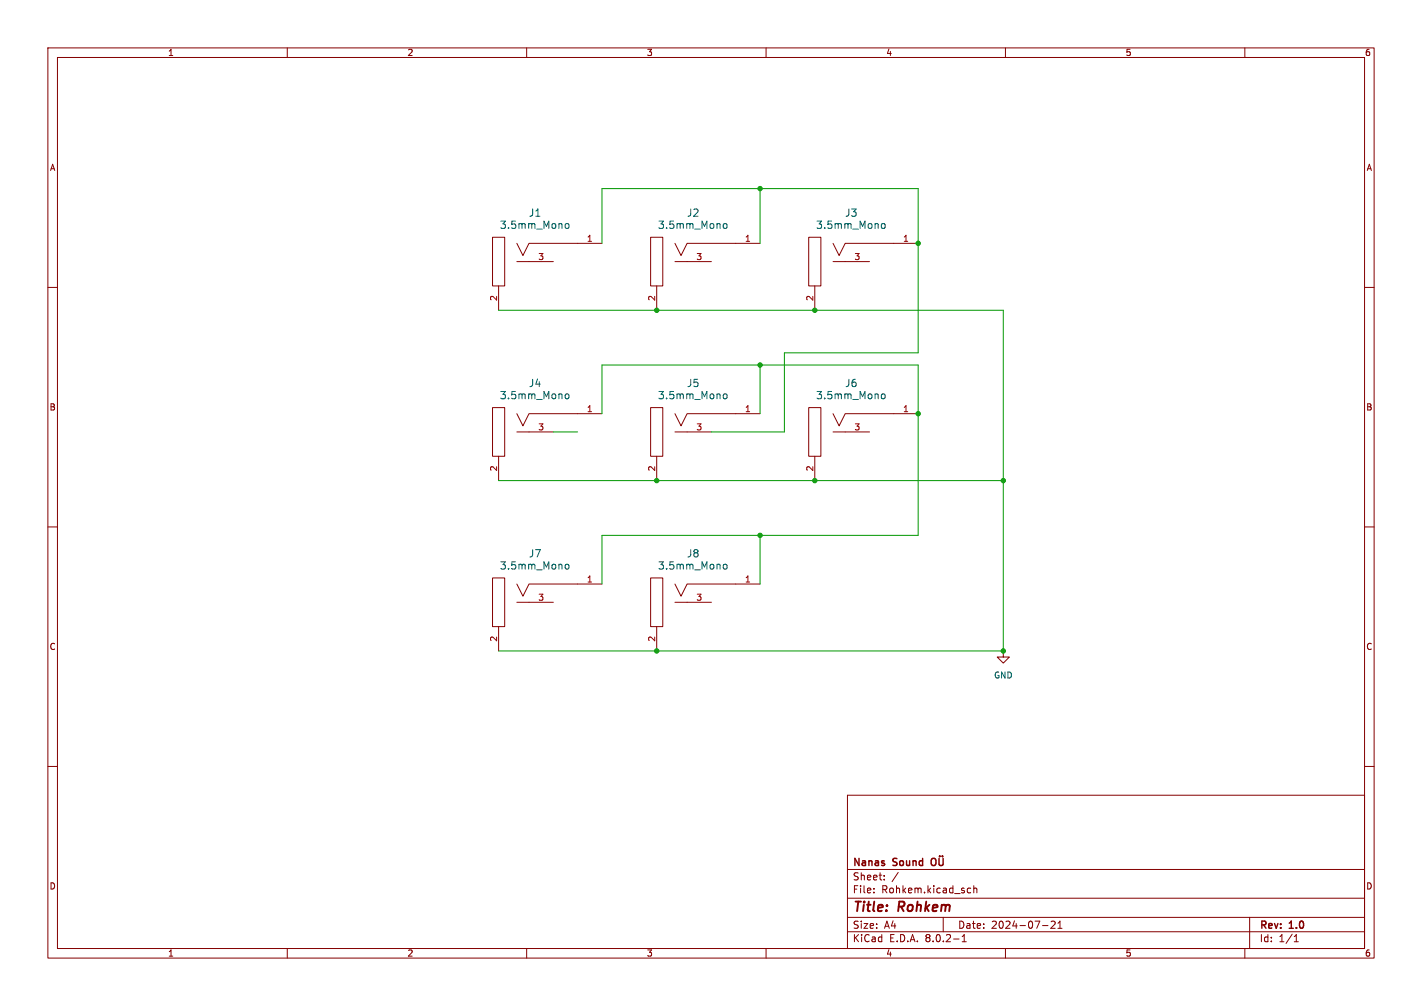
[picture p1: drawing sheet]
<svg xmlns="http://www.w3.org/2000/svg" width="297mm" height="210mm" viewBox="0 0 297 210" stroke-linecap="round" stroke-linejoin="round" font-family="sans-serif">
<g fill="none" stroke="#840000" stroke-width=".21">
<path d="M10 10h277v190h-277zM12 12h273v186h-273zM60 10v2M110 10v2M160 10v2M210 10v2M260 10v2M10 60h2M102.9 49.5h2.5v10.2h-2.5zM104.1 59.7v5.1M107.9 50.8l1.3 2.5 1.3-2.5h15.2M107.9 54.6h7.7"/>
<path d="M135.9 49.5h2.5v10.2h-2.5zM137.2 59.7v5.1M141 50.8l1.2 2.5 1.3-2.5h15.2M141 54.6h7.6M168.9 49.5h2.5v10.2h-2.5zM170.2 59.7v5.1M174 50.8l1.3 2.5 1.2-2.5h15.3M174 54.6h7.6M285 60h2M102.9 85.1h2.5v10.2h-2.5zM104.1 95.3v5M107.9 86.4l1.3 2.5 1.3-2.5h15.2"/>
<path d="M107.9 90.2h7.7M135.9 85.1h2.5v10.2h-2.5zM137.2 95.3v5M141 86.4l1.2 2.5 1.3-2.5h15.2M141 90.2h7.6M168.9 85.1h2.5v10.2h-2.5zM170.2 95.3v5M174 86.4l1.3 2.5 1.2-2.5h15.3M174 90.2h7.6M10 110h2M285 110h2M102.9 120.7h2.5v10.1h-2.5z"/>
<path d="M104.1 130.8v5.1M107.9 121.9l1.3 2.6 1.3-2.6h15.2M107.9 125.7h7.7M135.9 120.7h2.5v10.1h-2.5zM137.2 130.8v5.1M141 121.9l1.2 2.6 1.3-2.6h15.2M141 125.7h7.6M209.5 135.9v1.3h1.3l-1.3 1.2-1.2-1.2h1.2M209.5 135.9h.1M10 160h2M285 160h2M177 166h108v32h-108z"/>
<path d="M60 198v2M110 198v2M160 198v2M177 194.5h108M177 191.5h108M177 187.5h108M177 181.5h108M182.5 186.3v.1M182.5 185.5v.1M184.7 183.6v.1M184.7 182.8v.1M187.6 182.1l-1.3 2"/>
<path d="M197 191.5v3M199.2 196h1.1M201 196.6h.8M201 195.5l.4-.4v1.5M202.3 185.4l.4 .1M202.7 186.3l-.4 .1M203.4 185.5l.2-.1 .4 .1v.9M203.4 184.9v1.5M210 198v2M217.7 193.2h1.2M219.5 192.4l.6-.1 .3 .4-.9 1.1h.9M221 193.8h.8"/>
<path d="M221 192.7l.4-.4v1.5M260 198v2M261 191.5v6.5M270.3 196.6h.9M270.3 195.5l.4-.4v1.5"/>
</g>
<path d="M194.6 179.4l.2-.2a.5 .5 0 0 1 .7 .5v.5a.5 .5 0 0 1-.5 .5 .5 .5 0 0 1-.5-.5zM196.1 179.2v1.2l.3 .3 .4-.1 .2-.2v-1.2M196.3 178.7v.1M196.8 178.7v.1" fill="none" stroke="#840000" stroke-width=".3"/>
<path d="M118.2 46.7h.3l.3 .3v.4l-.3 .3-.3-.1-.2-.2zM151.2 46.7h.4l.3 .3v.4l-.3 .3-.4-.1-.1-.2zM184.2 46.7h.4l.3 .3v.4l-.3 .3-.4-.1-.1-.2zM118.2 82.3l.3-.1 .3 .3v.5l-.3 .2h-.3l-.2-.2zM151.2 82.3l.4-.1 .3 .3v.5l-.3 .2h-.4l-.1-.2zM184.2 82.3l.4-.1 .3 .3v.5l-.3 .2h-.4l-.1-.2zM118.2 117.9l.3-.1 .3 .3v.4l-.3 .3-.3-.1-.2-.2zM151.2 117.9l.4-.1 .3 .3v.4l-.3 .3-.4-.1-.1-.2z" fill="none" stroke="#006464" stroke-width=".21"/>
<path d="M158.7 39.4v11.4M125.7 50.8v-11.4h66.1v34.3h-28v16.5h-15.2M104.1 64.8h105.4v71.1h-105.4M158.7 76.2v10.2M115.6 90.2h5M125.7 86.4v-10.2h66.1v35.6h-66.1v10.1M104.1 100.3h105.4M158.7 111.8v10.1" fill="none" stroke="#009600" stroke-width=".21"/>
<g fill="#009600" stroke="#009600" stroke-width=".21">
<circle cx="170.2" cy="100.3" r=".46"/>
<circle cx="209.5" cy="100.3" r=".46"/>
<circle cx="191.8" cy="50.8" r=".46"/>
<circle cx="191.8" cy="86.4" r=".46"/>
<circle cx="209.5" cy="135.9" r=".46"/>
<circle cx="158.7" cy="111.8" r=".46"/>
<circle cx="170.2" cy="64.8" r=".46"/>
<circle cx="137.2" cy="135.9" r=".46"/>
<circle cx="137.2" cy="100.3" r=".46"/>
<circle cx="137.2" cy="64.8" r=".46"/>
<circle cx="158.7" cy="76.2" r=".46"/>
<circle cx="158.7" cy="39.4" r=".46"/>
</g>
<g font-size="2.8" fill="#840000">
<text x="178" y="190.9">Title:</text>
<text x="187.7" y="190.9">Rohkem</text>
</g>
<g font-size="2.1" fill="#006464">
<text x="104.3" y="48">3.5mm_Mono</text>
<text x="110.4" y="45.4">J1</text>
<text x="137.3" y="48">3.5mm_Mono</text>
<text x="143.4" y="45.4">J2</text>
<text x="170.4" y="48">3.5mm_Mono</text>
<text x="176.4" y="45.4">J3</text>
<text x="104.3" y="83.5">3.5mm_Mono</text>
<text x="110.4" y="81">J4</text>
<text x="137.3" y="83.5">3.5mm_Mono</text>
<text x="143.4" y="81">J5</text>
<text x="170.4" y="83.5">3.5mm_Mono</text>
<text x="176.4" y="81">J6</text>
<text x="104.3" y="119.1">3.5mm_Mono</text>
<text x="110.4" y="116.6">J7</text>
<text x="137.3" y="119.1">3.5mm_Mono</text>
<text x="143.4" y="116.6">J8</text>
</g>
<g font-size="2.1" fill="#840000">
<text x="178" y="184">Sheet:</text>
<text x="178" y="181.2">Nanas</text>
<text x="186.6" y="181.2">Sound</text>
<text x="178" y="186.7">File:</text>
<text x="184.1" y="186.7">Rohkem.kicad_sch</text>
<text x="178" y="196.9">KiCad</text>
<text x="178" y="194.1">Size:</text>
<text x="184.7" y="194.1">A4</text>
<text x="185.7" y="196.9">E.D.A.</text>
<text x="193.3" y="196.9">8.0.2-1</text>
<text x="200" y="194.1">Date:</text>
<text x="207" y="194.1">2024-07-21</text>
<text x="263" y="194.3">Rev:</text>
<text x="263" y="196.9">Id:</text>
<text x="267.1" y="196.9">1/1</text>
<text x="269.4" y="194.3">1.0</text>
</g>
<g font-size="1.8" fill="#840000">
<text x="35" y="11.9">1</text>
<text x="85" y="11.9">2</text>
<text x="135" y="11.9">3</text>
<text x="185" y="11.9">4</text>
<text x="235" y="11.9">5</text>
<text x="285" y="11.9">6</text>
<text x="10.3" y="35.9">A</text>
<text x="285.3" y="35.9">A</text>
<text x="10.3" y="85.9">B</text>
<text x="285.3" y="85.9">B</text>
<text x="10.3" y="135.9">C</text>
<text x="285.3" y="135.9">C</text>
<text x="10.3" y="185.9">D</text>
<text x="285.3" y="185.9">D</text>
<text x="35" y="199.9">1</text>
<text x="85" y="199.9">2</text>
<text x="135" y="199.9">3</text>
<text x="185" y="199.9">4</text>
<text x="235" y="199.9">5</text>
<text x="285" y="199.9">6</text>
</g>
<g font-size="1.8" fill="#a90000">
<text x="122.5" y="50.5">1</text>
<text x="155.5" y="50.5">1</text>
<text x="188.5" y="50.5">1</text>
<text x="112.3" y="54.4">3</text>
<text x="145.3" y="54.4">3</text>
<text x="178.4" y="54.4">3</text>
<text x="103.9" y="62.9" transform="rotate(-90 103.9 62.9)">2</text>
<text x="136.9" y="62.9" transform="rotate(-90 136.9 62.9)">2</text>
<text x="169.9" y="62.9" transform="rotate(-90 169.9 62.9)">2</text>
<text x="112.3" y="89.9">3</text>
<text x="122.5" y="86.1">1</text>
<text x="145.3" y="89.9">3</text>
<text x="155.5" y="86.1">1</text>
<text x="178.4" y="89.9">3</text>
<text x="188.5" y="86.1">1</text>
<text x="103.9" y="98.5" transform="rotate(-90 103.9 98.5)">2</text>
<text x="136.9" y="98.5" transform="rotate(-90 136.9 98.5)">2</text>
<text x="169.9" y="98.5" transform="rotate(-90 169.9 98.5)">2</text>
<text x="112.3" y="125.5">3</text>
<text x="122.5" y="121.7">1</text>
<text x="145.3" y="125.5">3</text>
<text x="155.5" y="121.7">1</text>
<text x="103.9" y="134.1" transform="rotate(-90 103.9 134.1)">2</text>
<text x="136.9" y="134.1" transform="rotate(-90 136.9 134.1)">2</text>
</g>
<text font-size="1.8" fill="#006464" x="207.5" y="141.8">GND</text>
</svg>
